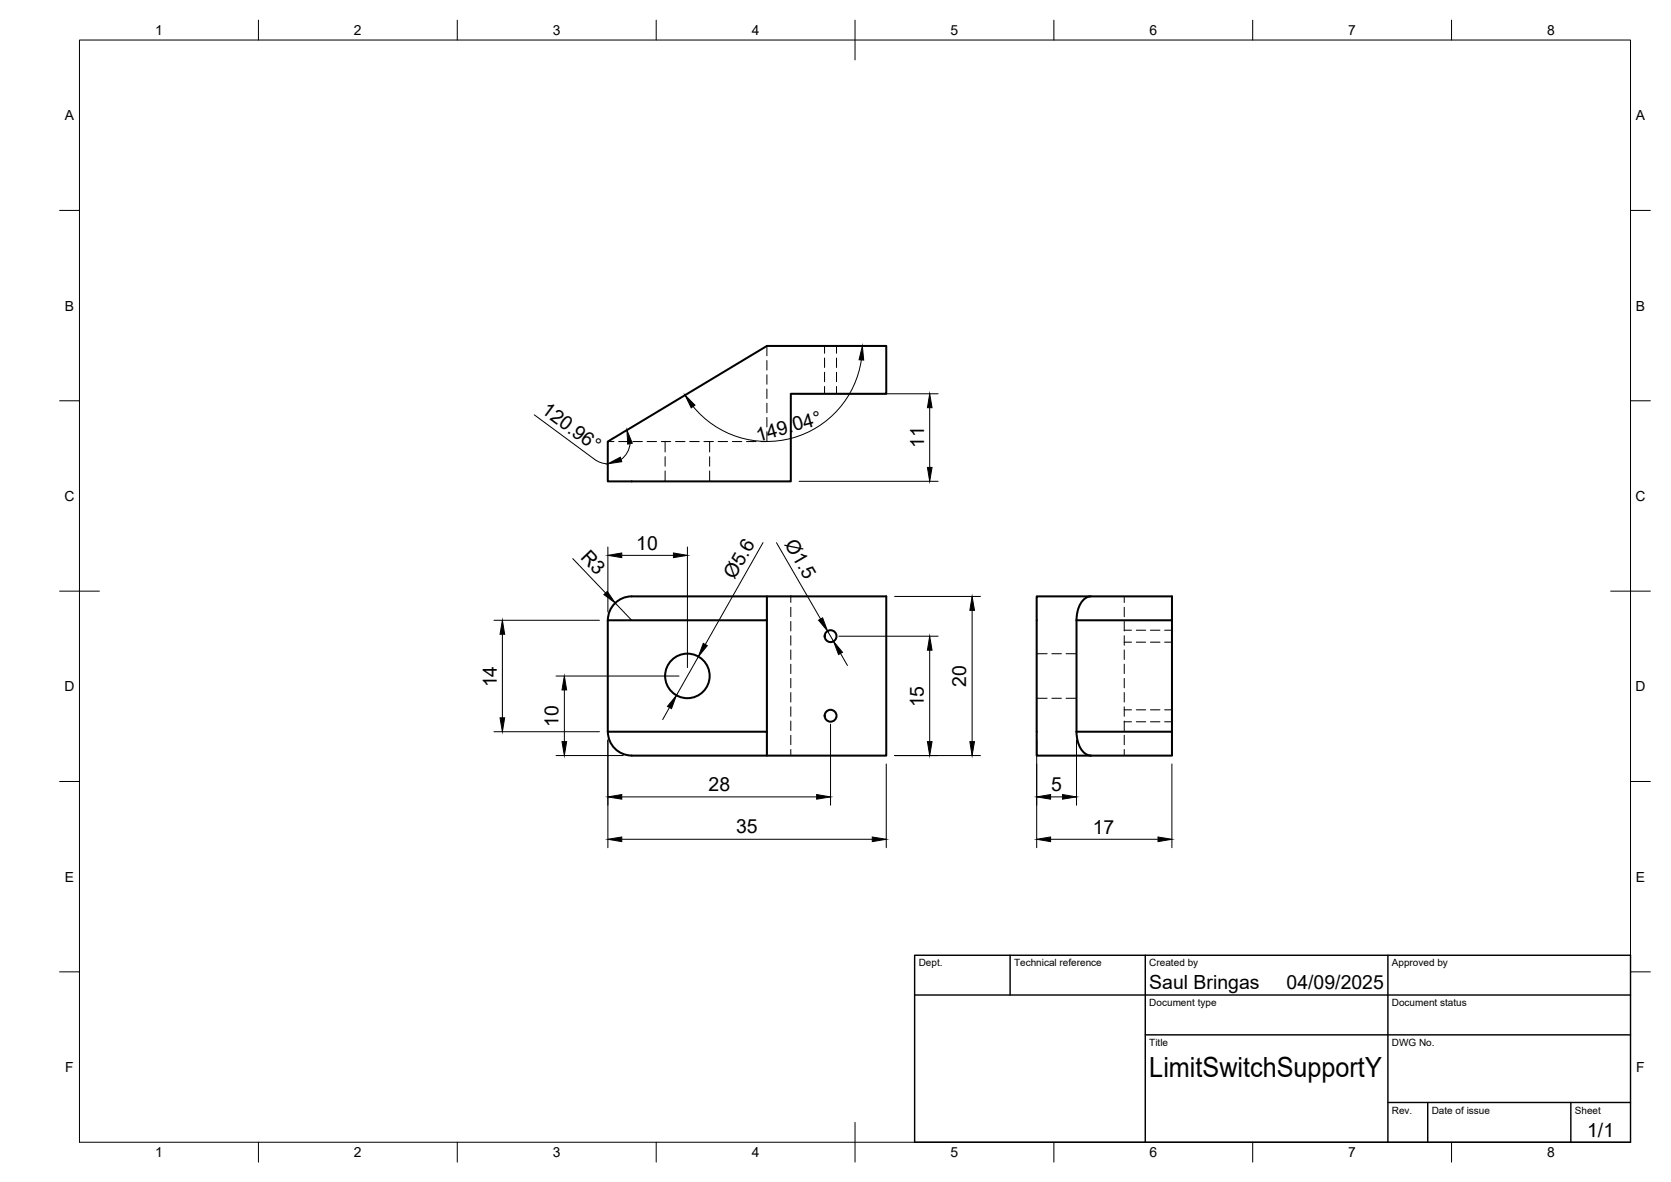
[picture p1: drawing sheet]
<svg xmlns="http://www.w3.org/2000/svg" width="420mm" height="297mm" viewBox="0 0 420 297" stroke-linecap="round" stroke-linejoin="round" font-family="sans-serif">
<!-- layer: Visible -->
<g fill="none" stroke="#000" stroke-width=".51">
<path d="M152.8 111l40-24.1h30v12.1h-24v22h-46zM152.8 155.9v28M152.8 155.9a6 6 0 0 1 6-6h64v40h-30M192.8 149.9v6h-40M192.8 155.9v28M270.7 155.9h24v-6h-34v40h13.6M270.7 155.9v28M274.3 149.9a3.8 3.8 0 0 0-3.1 2.9l-.5 3.1M294.7 155.9v28M152.8 183.9h40v6h-34a6 6 0 0 1-6-6zM270.7 183.9h24v6h-20.4M270.7 183.9a6 6 0 0 0 2.9 5.9l.7 .1"/>
<circle cx="208.8" cy="159.9" r="1.49"/>
<circle cx="172.8" cy="169.9" r="5.6"/>
<circle cx="208.8" cy="179.9" r="1.49"/>
</g>
<!-- layer: Hidden -->
<g fill="none" stroke="#000" stroke-width=".25">
<path d="M192.8 86.9v2.5M192.8 90.6v2.4M192.8 94.2v2.4M192.8 97.8v2.3M207.3 86.9v1.9M207.3 90v2.4M207.3 93.5v2.4M207.3 97.1v1.9M210.3 86.9v1.9M210.3 90v2.4M210.3 93.5v2.4M210.3 97.1v1.9"/>
<path d="M152.8 111h1.6M155.6 111h2.3M159.1 111h2.4M162.7 111h2.4M166.3 111h2.4M167.2 111v2.6M167.2 114.8v2.4M167.2 118.3v2.7M169.9 111h2.3M173.4 111h2.4M177 111h2.4M178.4 111v2.6"/>
<path d="M178.4 114.8v2.4M178.4 118.3v2.7M180.6 111h2.3M184.1 111h2.4M187.7 111h2.4M192.8 101.3v2.4M192.8 104.9v2.4M192.8 108.5v2.5h-1.5M198.8 149.9v1.5M198.8 152.6v2.4M198.8 156.2v2.4M198.8 159.8v2.3"/>
<path d="M282.7 149.9v1.5M282.7 152.6v2.4M282.7 156.2v2.4M282.7 159.8v2.3M282.7 158.4h1.8M285.7 158.4h2.4M289.3 158.4h2.4M292.8 158.4h1.9M198.8 163.3v2.4M198.8 166.9v2.4M198.8 170.5v2.4M198.8 174v2.4"/>
<path d="M198.8 177.6v2.4M260.7 175.5h2.6M260.7 164.3h2.6M264.5 175.5h2.4M264.5 164.3h2.4M268.1 175.5h2.6M268.1 164.3h2.6M282.7 163.3v2.4M282.7 166.9v2.4M282.7 170.5v2.4M282.7 174v2.4M282.7 177.6v2.4"/>
<path d="M282.7 161.4h1.8M282.7 178.4h1.8M285.7 161.4h2.4M285.7 178.4h2.4M289.3 161.4h2.4M289.3 178.4h2.4M292.8 161.4h1.9M292.8 178.4h1.9M198.8 181.2v2.4M198.8 184.8v2.4M198.8 188.3v1.6M282.7 181.2v2.4"/>
<path d="M282.7 184.8v2.4M282.7 188.3v1.6M282.7 181.4h1.8M285.7 181.4h2.4M289.3 181.4h2.4M292.8 181.4h1.9"/>
</g>
<!-- layer: BORDER -->
<g fill="none" stroke="#000" stroke-width=".25">
<path d="M20 10.1h390v276.9h-390zM65 5.1v5M115 5.1v5M165 5.1v5M215 5.1v10M265 5.1v5M315 5.1v5M365 5.1v5M15 52.9h5M410 52.9h5M15 100.7h5M410 100.7h5"/>
<path d="M15 148.6h10M405 148.6h10M15 196.4h5M410 196.4h5M15 244.2h5M410 244.2h5M65 287v5M115 287v5M165 287v5M215 282.1v9.9M265 287v5M315 287v5"/>
<path d="M365 287v5"/>
</g>
<!-- layer: TITLEBLOCK -->
<path d="M230 240.1h180v46.9h-180zM230 250h180M254 240.1v9.9M288 240.1v46.9M349 240.1v46.9M288 260.1h122M349 277.1h61M359 277.1v9.9M395 277.1v9.9" fill="none" stroke="#000" stroke-width=".36"/>
<!-- layer: FD_Dimensions -->
<g fill="none" stroke="#000" stroke-width=".25">
<path d="M200.9 99h35M216.6 90.4a24 24 0 0 1-17.4 19.7 24 24 0 0 1-24.9-7.9M134.3 104.3l15.2 11.2 1.6 .8 1.8 .3M158.4 111.5l-.5 1.9-.7 1.1-1 1M233.8 102.5v15M152.8 137.5v16.3M156.3 139.6h13M172.8 137.5v30.3M191.9 136.4l-14.6 25.6M195.2 136.4l11.1 19.2M200.9 121h35M124.2 155.9h26.5"/>
<path d="M126.3 159.4v21M144 140.4l8.3 8.6M154.7 151.5l4.1 4.4M208.1 158.6l1.5 2.6M210.9 159.9h25M224.9 149.9h21.6M244.4 153.4v33M139.8 169.9h30.9M141.9 173.4v13M168.3 177.8l-1.7 3M175.6 165l-5.5 9.8M211.3 164.2l1.8 3"/>
<path d="M233.8 163.4v23M124.2 183.9h26.5M139.8 189.9h16.9M152.8 186v27M208.8 182v20.4M222.8 192v21M224.9 189.9h21.6M260.7 186v27M270.7 186v16.4M294.7 192v21M156.3 210.9h63M156.3 200.3h49"/>
<path d="M264.2 210.9h27M264.2 200.3h3"/>
</g>
<g fill="#000" stroke="#000" stroke-width=".25">
<path d="M216.8 87l.4 3.5-1.2-.1zM152.8 116.6l3.2-1.7 .3 1.1zM157.6 108.1l1.4 3.3-1.2 .2zM172.3 99.3l2.5 2.5-1 .7zM233.2 117.5h1.2l-.6 3.5zM233.8 99l.6 3.5h-1.2zM152.8 139.6l3.5-.6v1.1zM169.3 139l3.5 .6-3.5 .5zM126.3 155.9l.6 3.5h-1.2zM151.8 149.4l.9-.8 2 2.9zM205.8 155.9l1-.6 1.3 3.3zM244.4 149.9l.6 3.5h-1.1z"/>
<path d="M141.9 169.9l.6 3.5h-1.2zM170.1 174.8l-1.3 3.3-1-.6zM176.8 161.7l1 .5-2.2 2.8zM209.6 161.2l2.2 2.7-1 .6zM233.8 159.9l.6 3.5h-1.2zM125.7 180.4h1.2l-.6 3.5zM141.3 186.4h1.2l-.6 3.5zM152.8 200.3l3.5-.6v1.1zM205.3 199.7l3.5 .6-3.5 .5zM233.2 186.4h1.2l-.6 3.5zM243.9 186.4h1.1l-.6 3.5zM260.7 200.3l3.5-.6v1.1z"/>
<path d="M267.2 199.7l3.5 .6-3.5 .5zM152.8 210.9l3.5-.6v1.2zM219.3 210.3l3.5 .6-3.5 .6zM260.7 210.9l3.5-.6v1.2zM291.2 210.3l3.5 .6-3.5 .6z"/>
</g>
<text font-size="7" x="289" y="270.6">LimitSwitchSupportY</text>
<g font-size="4.9">
<text x="135.9" y="103.6" transform="rotate(36 135.9 103.6)">120.96°</text>
<text x="190.6" y="111" transform="rotate(-16 190.6 111)">149.04°</text>
<text x="232.4" y="112.5" transform="rotate(-90 232.4 112.5)">11</text>
<text x="197.2" y="136.7" transform="rotate(60 197.2 136.7)">Ø1.5</text>
<text x="145.8" y="140.1" transform="rotate(46 145.8 140.1)">R3</text>
<text x="160" y="138.1">10</text>
<text x="184.7" y="145.8" transform="rotate(-60 184.7 145.8)">Ø5.6</text>
<text x="124.9" y="172.7" transform="rotate(-90 124.9 172.7)">14</text>
<text x="243" y="172.6" transform="rotate(-90 243 172.6)">20</text>
<text x="232.3" y="177.8" transform="rotate(-90 232.3 177.8)">15</text>
<text x="140.4" y="182.8" transform="rotate(-90 140.4 182.8)">10</text>
<text x="178.2" y="198.8">28</text>
<text x="264.3" y="198.8">5</text>
<text x="185.1" y="209.5">35</text>
<text x="274.8" y="209.5">17</text>
<text x="289" y="248.5">Saul Bringas</text>
<text x="323.5" y="248.5">04/09/2025</text>
<text x="399.1" y="285.7">1/1</text>
</g>
<g font-size="3.5">
<text x="39" y="8.8">1</text>
<text x="89" y="8.8">2</text>
<text x="139" y="8.8">3</text>
<text x="189" y="8.8">4</text>
<text x="239" y="8.8">5</text>
<text x="289" y="8.8">6</text>
<text x="339" y="8.8">7</text>
<text x="389" y="8.8">8</text>
<text x="16.3" y="30.2">A</text>
<text x="411.3" y="30.2">A</text>
<text x="16.3" y="78">B</text>
<text x="411.3" y="78">B</text>
<text x="16.2" y="125.9">C</text>
<text x="411.2" y="125.9">C</text>
<text x="16.2" y="173.7">D</text>
<text x="411.2" y="173.7">D</text>
<text x="16.3" y="221.6">E</text>
<text x="411.3" y="221.6">E</text>
<text x="16.4" y="269.4">F</text>
<text x="411.4" y="269.4">F</text>
<text x="39" y="290.8">1</text>
<text x="89" y="290.8">2</text>
<text x="139" y="290.8">3</text>
<text x="189" y="290.8">4</text>
<text x="239" y="290.8">5</text>
<text x="289" y="290.8">6</text>
<text x="339" y="290.8">7</text>
<text x="389" y="290.8">8</text>
</g>
<g font-size="2.5">
<text x="231" y="242.9">Dept.</text>
<text x="255" y="242.9">Technical reference</text>
<text x="289" y="242.9">Created by</text>
<text x="350" y="242.9">Approved by</text>
<text x="289" y="252.8">Document type</text>
<text x="350" y="252.8">Document status</text>
<text x="289" y="262.9">Title</text>
<text x="350" y="262.9">DWG No.</text>
<text x="350" y="279.9">Rev.</text>
<text x="360" y="279.9">Date of issue</text>
<text x="396" y="279.9">Sheet</text>
</g>
</svg>
